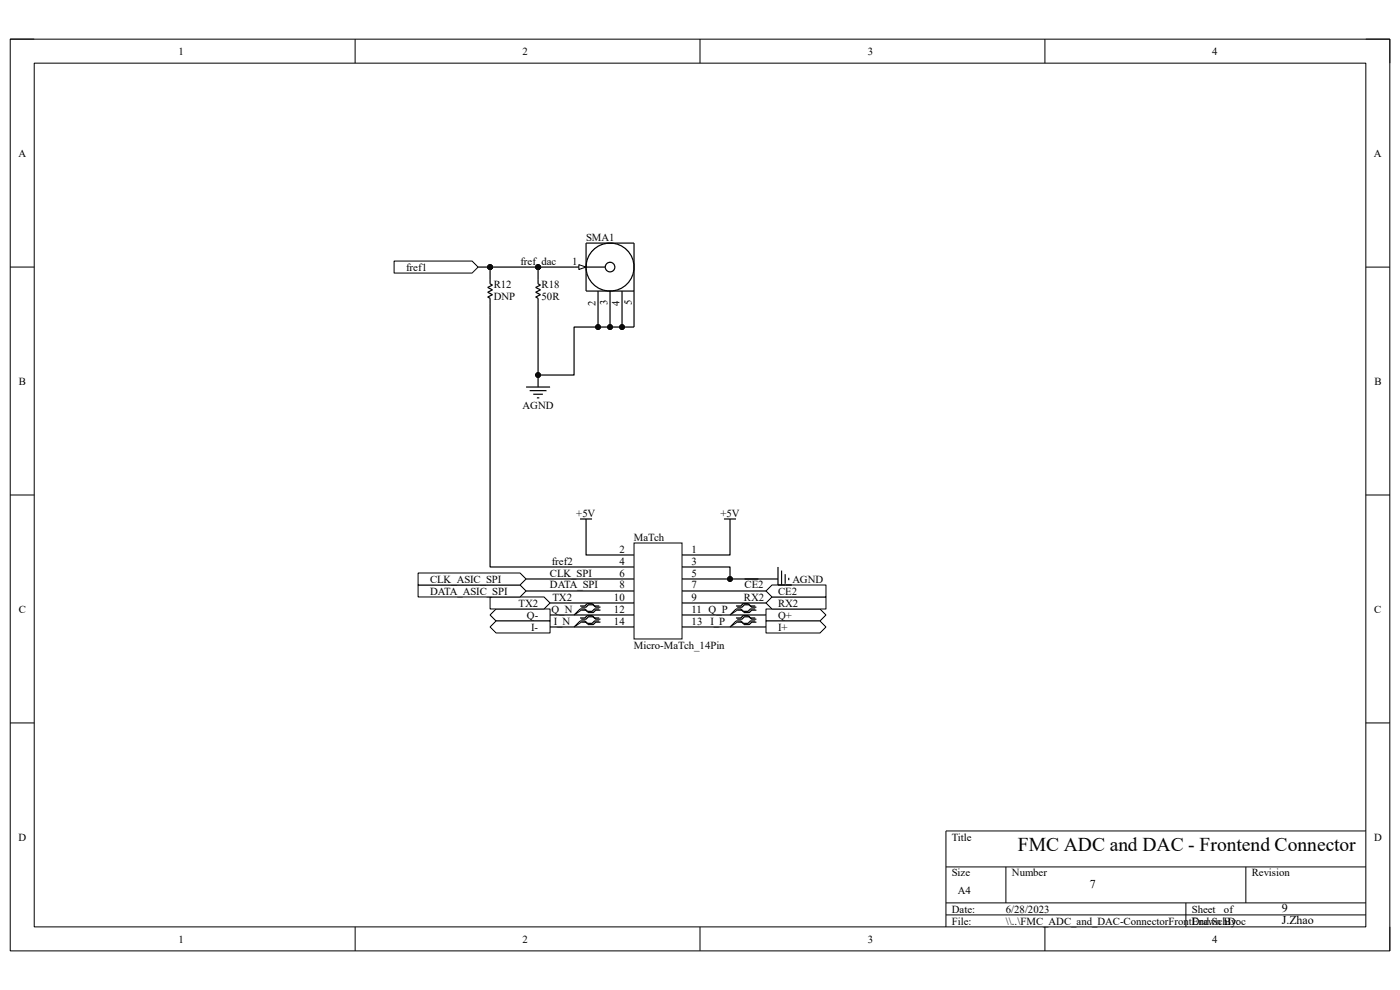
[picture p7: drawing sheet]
<svg xmlns="http://www.w3.org/2000/svg" width="297mm" height="210mm" viewBox="0 0 297 210" stroke-linecap="round" stroke-linejoin="round" font-family="sans-serif">
<path d="M2.2 8.3h292.7v193.4h-292.7z" fill="none" stroke="#000" stroke-width=".21"/>
<path d="M7.3 13.4h282.5v183.2h-282.5z" fill-rule="evenodd" fill="#fff"/>
<g fill="none" stroke="#000" stroke-width=".21">
<path d="M2.2 8.3h5.1M7.3 13.4h282.5v183.2h-282.5zM75.3 8.3v5.1M148.5 8.3v5.1M221.7 8.3v5.1M289.8 8.3h5.1v5.1M2.2 56.7h5.1M289.8 56.7h5.1M2.2 105h5.1M289.8 105h5.1M2.2 153.4h5.1M289.8 153.4h5.1"/>
<path d="M289.8 176.3h-89.1v20.3M75.3 196.6v5.1M148.5 196.6v5.1M200.7 183.9h89.1M200.7 191.5h89.1M200.7 194.1h89.1M213.4 183.9v7.6M221.7 196.6v5.1M251.6 191.5v5.1M264.3 183.9v7.6M294.9 196.6v5.1"/>
</g>
<path d="M83.6 55.4h16.6l1.2 1.3-1.2 1.2h-16.6z" fill-rule="evenodd" fill="#fff"/>
<g fill="none" stroke="#000" stroke-width=".21">
<path d="M83.6 55.4h16.6l1.2 1.3-1.2 1.2h-16.6z"/>
<circle cx="104" cy="56.7" r=".51"/>
<circle cx="114.2" cy="56.7" r=".51"/>
<circle cx="114.2" cy="79.6" r=".51"/>
</g>
<g fill="none" stroke="#000" stroke-width=".25">
<path d="M104 56.7v3.5l.5 .3-1 .5 1 .5-1 .5 1 .5-1 .5 .5 .3v3.5M114.2 56.7v3.5l.5 .3-1.1 .5 1.1 .5-1.1 .5 1.1 .5-1.1 .5 .6 .3v3.5M114.2 79.6v2.5M111.6 82.1h5.1M112.4 82.9h3.5M113.1 83.6h2.1M113.9 84.4h.5M129.4 117.7h5.1M144.7 117.7h5.1M129.4 120.3h5.1M129.4 122.8h5.1M129.4 125.4h5.1"/>
<path d="M129.4 127.9h5.1M129.4 130.5h5.1M129.4 133h5.1M144.7 120.3h5.1M144.7 122.8h5.1M144.7 125.4h5.1M144.7 127.9h5.1M144.7 130.5h5.1M144.7 133h5.1"/>
</g>
<g fill="#000">
<circle cx="104" cy="56.7" r=".51"/>
<circle cx="114.2" cy="56.7" r=".51"/>
<circle cx="114.2" cy="79.6" r=".51"/>
</g>
<path d="M134.5 115.2h10.2v20.4h-10.2z" fill-rule="evenodd" fill="#fff"/>
<path d="M134.5 115.2h10.2v20.4h-10.2z" fill="none" stroke="#000" stroke-width=".21"/>
<path d="M123.1 110.1h2.5M124.3 110.1v2.5M153.6 110.1h2.5M154.9 110.1v2.5M158 122.8h2.9M162.5 122.8h2.6M165.1 120.3v5.1M165.8 121v3.6M166.6 121.8v2M167.3 122.6v.5" fill="none" stroke="#000" stroke-width=".25"/>
<path d="M162.5 129.2h11.5l1.2 1.3-1.2 1.2h-11.5z" fill-rule="evenodd" fill="#fff"/>
<path d="M162.5 129.2h11.5l1.2 1.3-1.2 1.2h-11.5z" fill="none" stroke="#000" stroke-width=".21"/>
<path d="M162.5 131.7h11.5l1.2 1.3-1.2 1.3h-11.5z" fill-rule="evenodd" fill="#fff"/>
<path d="M162.5 131.7h11.5l1.2 1.3-1.2 1.3h-11.5z" fill="none" stroke="#000" stroke-width=".21"/>
<path d="M105.2 129.2h11.5v2.5h-11.5l-1.2-1.2z" fill-rule="evenodd" fill="#fff"/>
<path d="M105.2 129.2h11.5v2.5h-11.5l-1.2-1.2z" fill="none" stroke="#000" stroke-width=".21"/>
<path d="M105.2 131.7h11.5v2.6h-11.5l-1.2-1.3z" fill-rule="evenodd" fill="#fff"/>
<path d="M105.2 131.7h11.5v2.6h-11.5l-1.2-1.3zM123.1 129.2l-1.3 1.3 1.5-1.1M156.1 129.2l-1.2 1.3 1.5-1.1" fill="none" stroke="#000" stroke-width=".21"/>
<path d="M123.1 128.6h1l.5-.6h1l.5 .6h1M123.1 129.2h1l.5 .5h1l.5-.5h1M123.3 128.8h1l.5-.5h1.1l.5 .5h1M123.3 129.4h1l.5 .6h1.1l.5-.6h1M156.1 128.6h1.1l.5-.6h1l.5 .6h1M156.1 129.2h1.1l.5 .5h1l.5-.5h1M156.4 128.8h1l.5-.5h1l.6 .5h1M156.4 129.4h1l.5 .6h1l.6-.6h1" fill="none" stroke="#000" stroke-width=".25"/>
<path d="M104 126.6h11.4l1.3 1.3-1.3 1.3h-11.4z" fill-rule="evenodd" fill="#fff"/>
<path d="M104 126.6h11.4l1.3 1.3-1.3 1.3h-11.4z" fill="none" stroke="#000" stroke-width=".21"/>
<path d="M163.8 126.6h11.4v2.6h-11.4l-1.3-1.3z" fill-rule="evenodd" fill="#fff"/>
<path d="M163.8 126.6h11.4v2.6h-11.4l-1.3-1.3z" fill="none" stroke="#000" stroke-width=".21"/>
<path d="M162.5 125.4l1.3-1.3h11.4v2.5h-11.4z" fill-rule="evenodd" fill="#fff"/>
<path d="M162.5 125.4l1.3-1.3h11.4v2.5h-11.4z" fill="none" stroke="#000" stroke-width=".21"/>
<path d="M165.1 124.1h2.9" fill="none" stroke="#000" stroke-width=".25"/>
<path d="M88.7 124.1h21.6l1.3 1.3-1.3 1.2h-21.6z" fill-rule="evenodd" fill="#fff"/>
<path d="M88.7 124.1h21.6l1.3 1.3-1.3 1.2h-21.6z" fill="none" stroke="#000" stroke-width=".21"/>
<path d="M88.7 121.6h21.6l1.3 1.2-1.3 1.3h-21.6z" fill-rule="evenodd" fill="#fff"/>
<g fill="none" stroke="#000" stroke-width=".21">
<path d="M88.7 121.6h21.6l1.3 1.2-1.3 1.3h-21.6zM123.1 131.7l-1.3 1.3 1.5-1M156.1 131.7l-1.2 1.3 1.5-1"/>
<circle cx="104" cy="56.7" r=".51"/>
<circle cx="114.2" cy="56.7" r=".51"/>
<circle cx="154.9" cy="122.8" r=".51"/>
</g>
<g fill="none" stroke="#000" stroke-width=".25">
<path d="M101.4 56.7h22.9M104 66.8v53.5h25.4M134.5 61.7v2.6M124.3 112.6v5.1h5.1M154.9 112.6v5.1h-5.1M111.6 125.4h17.8M111.6 122.8h17.8M116.7 133h12.7M116.7 130.5h12.7M116.7 127.9h12.7M123.1 131.1h1l.5-.5h1l.5 .5h1M123.1 131.7h1l.5 .5h1l.5-.5h1"/>
<path d="M123.3 131.3h1l.5-.5h1.1l.5 .5h1M123.3 132h1l.5 .5h1.1l.5-.5h1M149.8 120.3h5.1v2.5h7.6M149.8 125.4h12.7M149.8 122.8h5.1M149.8 133h12.7M149.8 130.5h12.7M149.8 127.9h12.7M156.1 131.1h1.1l.5-.5h1l.5 .5h1M156.1 131.7h1.1l.5 .5h1l.5-.5h1M156.4 131.3h1l.5-.5h1l.6 .5h1M156.4 132h1l.5 .5h1l.6-.5h1"/>
<circle cx="129.4" cy="56.7" r="1.02"/>
<circle cx="129.4" cy="56.7" r="5.1"/>
</g>
<g fill="#000">
<circle cx="104" cy="56.7" r=".51"/>
<circle cx="114.2" cy="56.7" r=".51"/>
<circle cx="154.9" cy="122.8" r=".51"/>
</g>
<path d="M122.8 56.1l1.5 .6-1.5 .5z" fill="#fff"/>
<g fill="none" stroke="#000" stroke-width=".21">
<path d="M122.8 56.1l1.5 .6-1.5 .5z"/>
<circle cx="114.2" cy="79.6" r=".51"/>
<circle cx="126.9" cy="69.4" r=".51"/>
<circle cx="129.4" cy="69.4" r=".51"/>
<circle cx="132" cy="69.4" r=".51"/>
</g>
<path d="M124.3 51.6h10.2v10.1h-10.2zM124.3 56.7h4.1M126.9 61.7v7.7h-5.1v10.2h-7.6v-12.8M129.4 61.7v7.7h-2.5M132 61.7v7.7h-2.6M134.5 64.3v5.1h-2.5" fill="none" stroke="#000" stroke-width=".25"/>
<g fill="#000">
<circle cx="114.2" cy="79.6" r=".51"/>
<circle cx="126.9" cy="69.4" r=".51"/>
<circle cx="129.4" cy="69.4" r=".51"/>
<circle cx="132" cy="69.4" r=".51"/>
</g>
<text font-size="4.1" x="215.9" y="180.5">FMC ADC and DAC - Frontend Connector</text>
<g font-size="2.5">
<text x="231.2" y="188.4">7</text>
<text x="271.9" y="196.1">J.Zhao</text>
<text x="271.9" y="193.5">9</text>
</g>
<g font-size="2.3">
<text x="37.9" y="11.6">1</text>
<text x="110.9" y="11.6">2</text>
<text x="184.1" y="11.6">3</text>
<text x="257.2" y="11.6">4</text>
<text x="3.9" y="33.2">A</text>
<text x="291.5" y="33.2">A</text>
<text x="124.3" y="51.1">SMA1</text>
<text x="86.1" y="57.4">fref1</text>
<text x="110.4" y="56.1">fref_dac</text>
<text x="121.4" y="56.1">1</text>
<text x="104.7" y="63.5">DNP</text>
<text x="104.7" y="61">R12</text>
<text x="114.9" y="63.5">50R</text>
<text x="114.9" y="61">R18</text>
<text x="126.4" y="64.8" transform="rotate(-90 126.4 64.8)">2</text>
<text x="128.9" y="64.7" transform="rotate(-90 128.9 64.7)">3</text>
<text x="131.4" y="64.9" transform="rotate(-90 131.4 64.9)">4</text>
<text x="134" y="64.8" transform="rotate(-90 134 64.8)">5</text>
<text x="4" y="81.6">B</text>
<text x="291.6" y="81.6">B</text>
<text x="110.9" y="86.7">AGND</text>
<text x="122.3" y="109.6">+5V</text>
<text x="152.8" y="109.6">+5V</text>
<text x="117.1" y="119.8">fref2</text>
<text x="131.4" y="117.2">2</text>
<text x="131.4" y="119.8">4</text>
<text x="134.5" y="114.7">MaTch</text>
<text x="146.7" y="117.2">1</text>
<text x="146.7" y="119.8">3</text>
<text x="91.2" y="123.6">CLK_ASIC_SPI</text>
<text x="116.7" y="122.3">CLK_SPI</text>
<text x="116.7" y="124.8">DATA_SPI</text>
<text x="131.4" y="122.3">6</text>
<text x="131.4" y="124.8">8</text>
<text x="146.7" y="122.3">5</text>
<text x="146.7" y="124.8">7</text>
<text x="157.9" y="124.8">CE2</text>
<text x="168.1" y="123.6">AGND</text>
<text x="4" y="130">C</text>
<text x="91.2" y="126.2">DATA_ASIC_SPI</text>
<text x="110" y="128.7">TX2</text>
<text x="111.8" y="131.2">Q-</text>
<text x="117" y="130">Q_N</text>
<text x="117.2" y="127.4">TX2</text>
<text x="130.3" y="127.4">10</text>
<text x="130.3" y="130">12</text>
<text x="146.7" y="127.4">9</text>
<text x="146.7" y="130">11 Q_P</text>
<text x="157.8" y="127.4">RX2</text>
<text x="165.1" y="131.2">Q+</text>
<text x="165.1" y="128.7">RX2</text>
<text x="165.1" y="126.2">CE2</text>
<text x="291.5" y="130">C</text>
<text x="112.7" y="133.8">I-</text>
<text x="117.5" y="132.5">I_N</text>
<text x="130.3" y="132.5">14</text>
<text x="134.5" y="137.6">Micro-MaTch_14Pin</text>
<text x="146.7" y="132.5">13</text>
<text x="150.7" y="132.5">I_P</text>
<text x="165.1" y="133.8">I+</text>
<text x="3.9" y="178.3">D</text>
<text x="201.9" y="178.3">Title</text>
<text x="291.5" y="178.3">D</text>
<text x="201.9" y="185.9">Size</text>
<text x="214.7" y="185.9">Number</text>
<text x="265.5" y="185.9">Revision</text>
<text x="203.2" y="189.7">A4</text>
<text x="201.9" y="193.6">Date:</text>
<text x="201.9" y="196.1">File:</text>
<text x="213.4" y="193.6">6/28/2023</text>
<text x="213.4" y="196.1">\\..\FMC_ADC_and_DAC-ConnectorFrontEnd.SchDoc</text>
<text x="252.9" y="196.1">Drawn By:</text>
<text x="252.9" y="193.6">Sheet</text>
<text x="259.7" y="193.6">of</text>
<text x="37.9" y="199.9">1</text>
<text x="110.9" y="199.9">2</text>
<text x="184.1" y="199.9">3</text>
<text x="257.2" y="199.9">4</text>
</g>
</svg>
